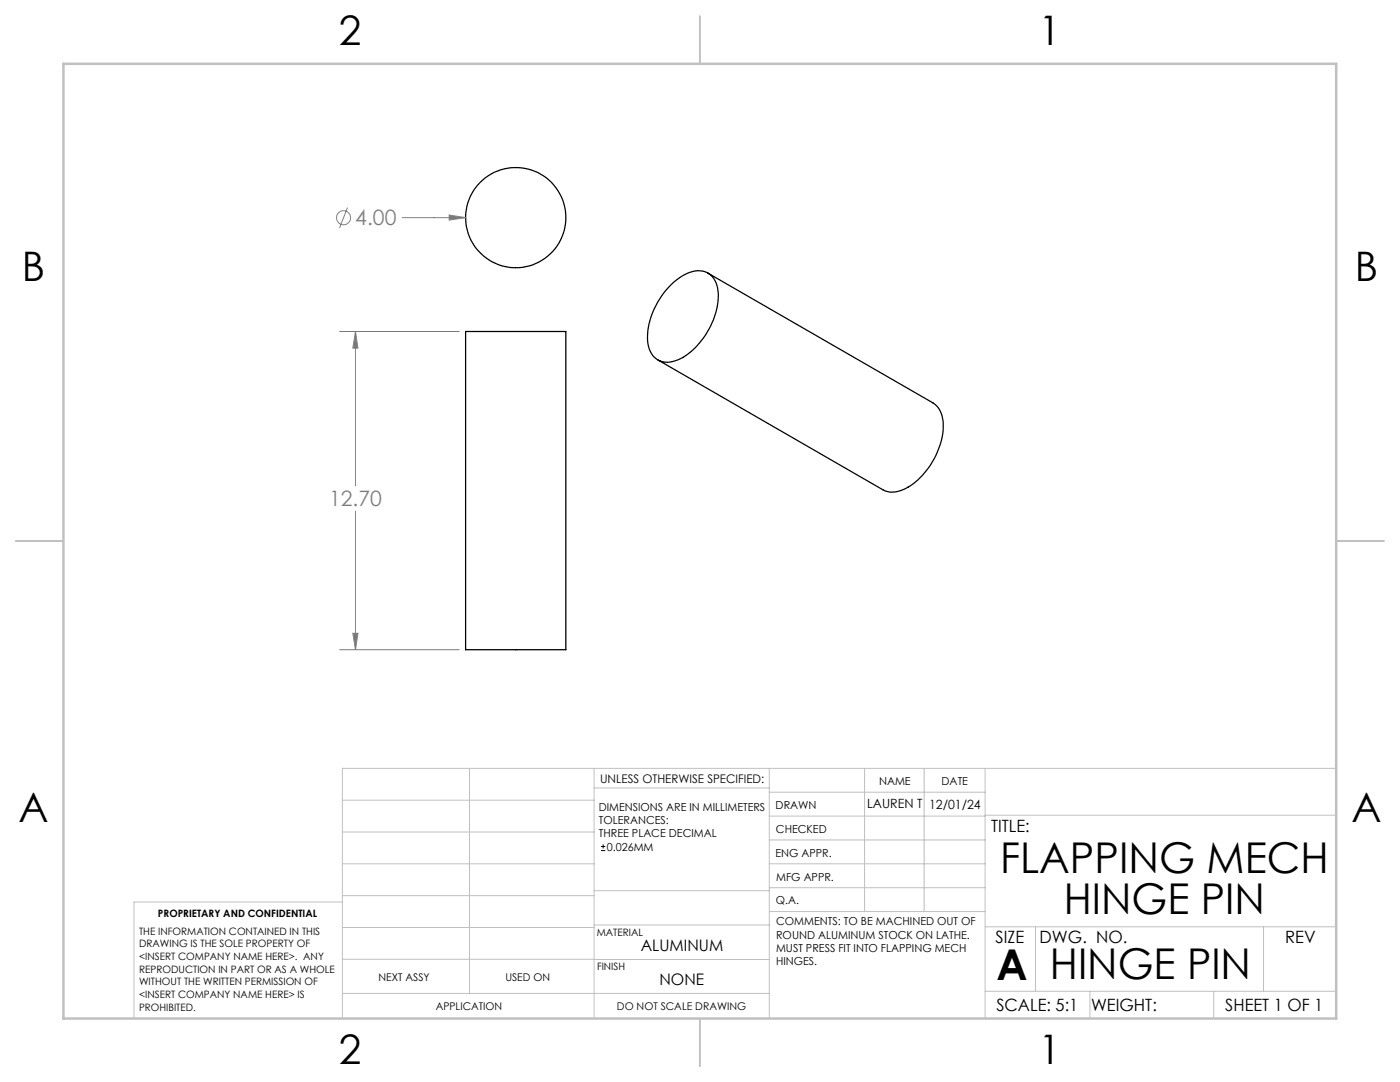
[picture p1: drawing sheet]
<svg xmlns="http://www.w3.org/2000/svg" width="279mm" height="216mm" viewBox="0 0 279 216" stroke-linecap="round" stroke-linejoin="round" font-family="sans-serif">
<g fill="none" stroke="#000" stroke-width=".25">
<path d="M134.1 56.6a7.7 7.7 0 0 1 6.1-2.5 4.2 4.2 0 0 1 3.1 4.3 15.2 15.2 0 0 1-8 13.4 4 4 0 0 1-5.9-2.6 14.2 14.2 0 0 1 4.3-12.1zM141.3 54.5l44.9 25.9a5.6 5.6 0 0 1 2 5.6 15.2 15.2 0 0 1-8 11.7 4.3 4.3 0 0 1-4 0l-44.9-25.9M92.9 66.1h20v63.5h-20z"/>
<circle cx="102.9" cy="43.4" r="10"/>
</g>
<g fill="none" stroke="#808080" stroke-width=".2">
<path d="M69.4 41.4l-1.6 4.1M80.3 43.4h12.6M89.6 42.9l3.3 .5-3.3 .5zM67.8 66.1h23.9M70.9 66.1l.5 3.4h-1zM70.9 66.1v30.8M70.9 102v27.6M67.8 129.6h23.9M70.4 126.4h1l-.5 3.2z"/>
<circle cx="68.6" cy="43.4" r="1.4"/>
</g>
<path d="M119.9 169.7h.9M119.9 168.9h.9M120.4 168.5v.8" fill="none" stroke="#000" stroke-width=".2"/>
<g fill="none" stroke="#c0c0c0" stroke-width=".2">
<path d="M68.3 159.7h50.3M93.7 153.3v44.9M118.6 153.3v49.9M118.6 157.2h34.9M153.5 153.3v49.9M153.5 158.1h43.1M172.5 153.3v28.6M184.4 153.3v28.6M196.6 153.3v49.9M266.7 153.3h-198.4v49.9M68.3 178.7h50.3M68.3 172.4h50.3"/>
<path d="M68.3 166h50.3M68.3 180h-41.6v23.2M118.6 177.7h35M153.5 167.6h43.1M153.5 162.8h43.1M153.5 172.4h43.1M153.5 177.1h43.1M196.6 162.7h70.1M68.3 198.2h85.2M68.3 191.4l85.2 .1M68.3 185.1h50.3M118.6 184.6h35"/>
<path d="M153.6 181.9h43M196.6 197.8h70.1M196.6 184.9h70.1M206.7 184.9v12.9M217.5 197.8v5.4M242.2 197.8v5.4M252.2 184.9v12.9"/>
</g>
<path d="M139.7 3.2v9.5M3.1 107.9h9.6M266.7 107.9h9.5M139.7 203.2v9.6" fill="none" stroke="#c0c0c0" stroke-width=".25"/>
<path d="M12.7 12.7h254v190.5h-254z" fill="none" stroke="#c0c0c0" stroke-width=".5"/>
<path d="M89.6 42.9v1l3.3-.5zM70.4 126.4h1l-.5 3.2zM70.9 66.1l.5 3.4h-1z" fill="#808080"/>
<g font-size="8.5">
<text x="199.6" y="174.2">FLAPPING MECH</text>
<text x="212.3" y="182.3">HINGE PIN</text>
<text x="198.9" y="195.5">A</text>
<text x="209.5" y="195.4">HINGE PIN</text>
</g>
<g font-size="8.1">
<text x="67.6" y="8.9">2</text>
<text x="207.3" y="8.9">1</text>
<text x="4.4" y="56.2">B</text>
<text x="270.4" y="56.2">B</text>
<text x="3.7" y="164.1">A</text>
<text x="269.7" y="164.1">A</text>
<text x="67.6" y="212.4">2</text>
<text x="207.3" y="212.4">1</text>
</g>
<g font-size="4.2" fill="#808080">
<text x="70.9" y="45">4.00</text>
<text x="65.7" y="101">12.70</text>
</g>
<g font-size="3.4">
<text x="197.8" y="166">TITLE:</text>
<text x="198.7" y="188.1">SIZE</text>
<text x="207.5" y="188.1">DWG. NO.</text>
<text x="256.5" y="188.2">REV</text>
<text x="198.8" y="201.7">SCALE: 5:1</text>
<text x="217.7" y="201.8">WEIGHT:</text>
<text x="244.5" y="201.7">SHEET 1 OF 1</text>
</g>
<g font-size="3.2">
<text x="127.9" y="189.8">ALUMINUM</text>
<text x="131.6" y="196.6">NONE</text>
</g>
<g font-size="2.5">
<text x="173.1" y="161.3">LAUREN T</text>
<text x="185.4" y="161.4">12/01/24</text>
</g>
<text font-size="2.4" x="119.8" y="156.2">UNLESS OTHERWISE SPECIFIED:</text>
<g font-size="2.2">
<text x="119.5" y="161.8">DIMENSIONS ARE IN MILLIMETERS</text>
<text x="154.8" y="161.4">DRAWN</text>
<text x="175.4" y="156.6">NAME</text>
<text x="187.9" y="156.7">DATE</text>
<text x="119.5" y="164.4">TOLERANCES:</text>
<text x="119.5" y="167.1">THREE PLACE DECIMAL</text>
<text x="154.9" y="166.3">CHECKED</text>
<text x="121.1" y="169.7">0.026MM</text>
<text x="154.8" y="170.9">ENG APPR.</text>
<text x="154.9" y="175.7">MFG APPR.</text>
<text x="154.9" y="180.4">Q.A.</text>
<text x="154.9" y="184.6">COMMENTS: TO BE MACHINED OUT OF</text>
<text x="154.9" y="187.3">ROUND ALUMINUM STOCK ON LATHE.</text>
<text x="154.9" y="189.9">MUST PRESS FIT INTO FLAPPING MECH</text>
<text x="154.9" y="192.6">HINGES.</text>
</g>
<g font-size="2.1">
<text x="75.5" y="195.7">NEXT ASSY</text>
<text x="100.9" y="195.7">USED ON</text>
<text x="86.9" y="201.5">APPLICATION</text>
<text x="123.1" y="201.6">DO NOT SCALE DRAWING</text>
</g>
<g font-size="2">
<text x="31.5" y="182.9">PROPRIETARY AND CONFIDENTIAL</text>
<text x="27.8" y="186.5">THE INFORMATION CONTAINED IN THIS</text>
<text x="27.8" y="189">DRAWING IS THE SOLE PROPERTY OF</text>
<text x="27.8" y="191.6">&lt;INSERT COMPANY NAME HERE&gt;. ANY</text>
<text x="119.1" y="186.7">MATERIAL</text>
<text x="27.8" y="194.1">REPRODUCTION IN PART OR AS A WHOLE</text>
<text x="27.8" y="196.6">WITHOUT THE WRITTEN PERMISSION OF</text>
<text x="119.1" y="193.5">FINISH</text>
<text x="27.8" y="199.1">&lt;INSERT COMPANY NAME HERE&gt; IS</text>
<text x="27.8" y="201.7">PROHIBITED.</text>
</g>
</svg>
